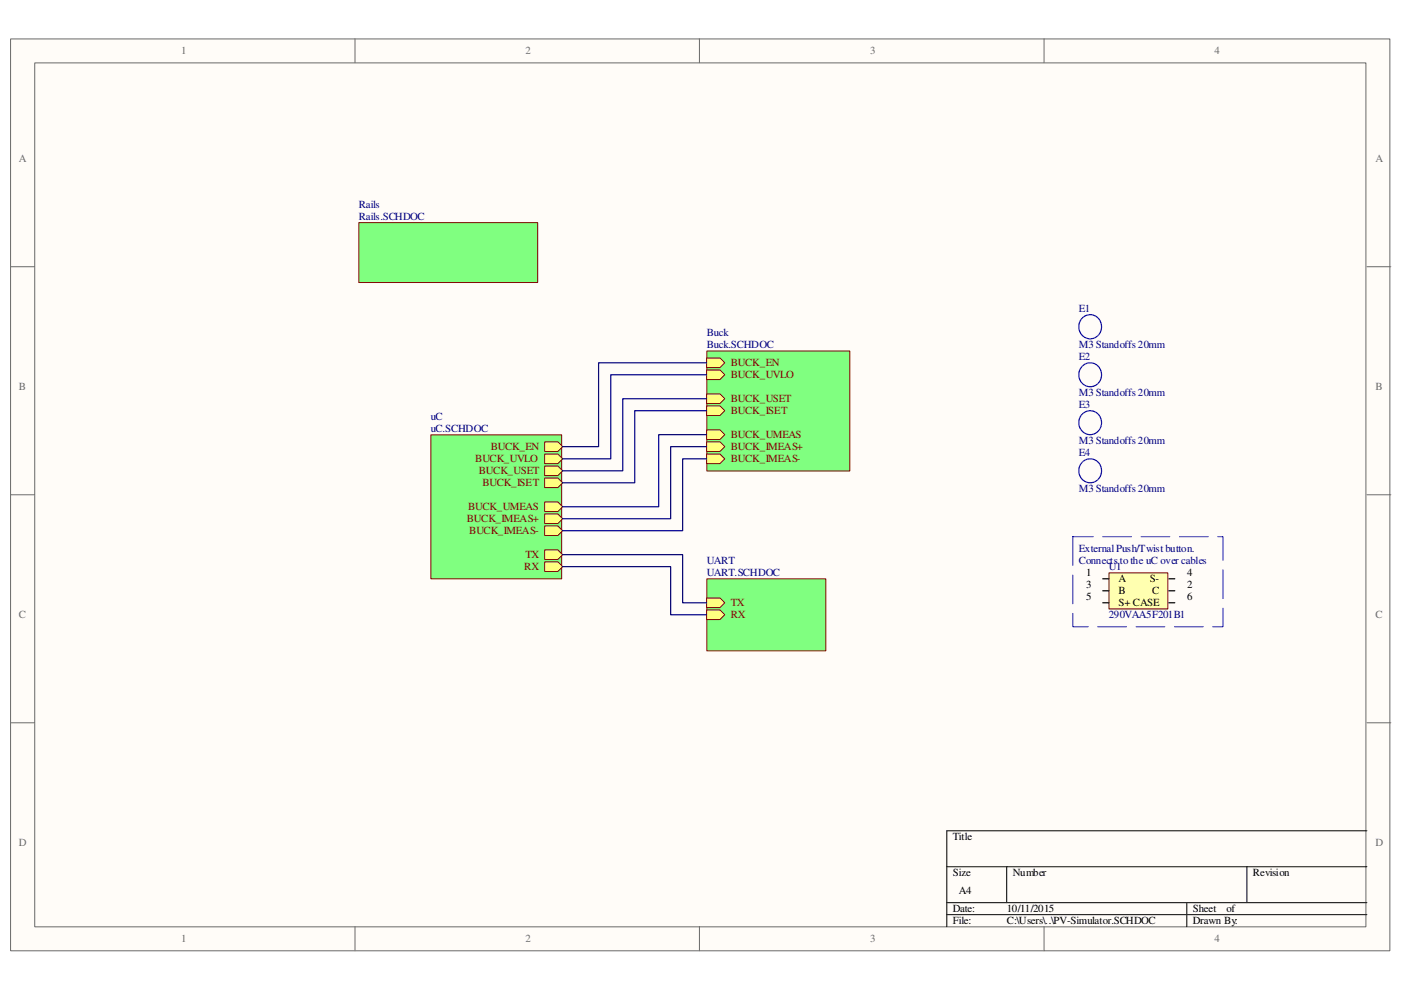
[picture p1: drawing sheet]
<svg xmlns="http://www.w3.org/2000/svg" width="297mm" height="210mm" viewBox="0 0 297 210" stroke-linecap="round" stroke-linejoin="round" font-family="sans-serif">
<path d="M2.3 8.3h292.4v193.3h-292.4z" fill="#fffcf8"/>
<path d="M2.2 8.3h292.5v193.3h-292.5z" fill="none" stroke="#696969" stroke-width=".21"/>
<path d="M7.4 13.4h282.2v183.1h-282.2z" fill="#fffcf8"/>
<g fill="none" stroke="#696969" stroke-width=".21">
<path d="M7.4 13.3h282.2v183.2h-282.2zM75.3 8.2v5.1M148.3 8.2v5.1M221.4 8.2v5.1M2.2 56.6h5.1M289.8 56.6h5.1M2.2 104.9h5.1M289.8 104.9h5.1M2.2 153.2h5.1M289.8 153.2h5.1M75.3 196.5v5.1M148.3 196.5v5.1"/>
<path d="M221.4 196.5v5.1"/>
</g>
<path d="M289.8 176.1h-89.1v20.4M200.7 183.8h89.1M200.7 191.4h89.1M200.7 193.9h89.1M213.4 183.8v7.6M251.6 191.4v5.1M264.4 183.8v7.6" fill="none" stroke="#000" stroke-width=".21"/>
<path d="M149.9 122.8h25.2v15.2h-25.2z" fill="#80ff80"/>
<path d="M149.9 122.7h25.2v15.3h-25.2z" fill="none" stroke="#800000" stroke-width=".21"/>
<path d="M149.8 129.3h2.9l1 1-1 1.1h-2.9z" fill-rule="evenodd" fill="#ffff80"/>
<path d="M149.8 129.3h2.9l1 1-1 1.1h-2.9z" fill="none" stroke="#800000" stroke-width=".21"/>
<path d="M149.8 126.8h2.9l1 1-1 1h-2.9z" fill-rule="evenodd" fill="#ffff80"/>
<path d="M149.8 126.8h2.9l1 1-1 1h-2.9z" fill="none" stroke="#800000" stroke-width=".21"/>
<path d="M76.1 47.2h37.9v12.7h-37.9z" fill="#80ff80"/>
<path d="M76.1 47.2h37.9v12.7h-37.9z" fill="none" stroke="#800000" stroke-width=".21"/>
<path d="M91.4 92.2h27.7v30.5h-27.7z" fill="#80ff80"/>
<path d="M91.4 92.2h27.7v30.5h-27.7z" fill="none" stroke="#800000" stroke-width=".21"/>
<path d="M115.5 98.8h2.8l1 1-1 1h-2.8z" fill-rule="evenodd" fill="#ffff80"/>
<path d="M115.5 98.8h2.8l1 1-1 1h-2.8z" fill="none" stroke="#800000" stroke-width=".21"/>
<path d="M115.5 101.3h2.8l1 1.1-1 1h-2.8z" fill-rule="evenodd" fill="#ffff80"/>
<path d="M115.5 101.3h2.8l1 1.1-1 1h-2.8z" fill="none" stroke="#800000" stroke-width=".21"/>
<path d="M115.5 93.7h2.8l1 1-1 1h-2.8z" fill-rule="evenodd" fill="#ffff80"/>
<path d="M115.5 93.7h2.8l1 1-1 1h-2.8z" fill="none" stroke="#800000" stroke-width=".21"/>
<path d="M115.5 106.4h2.8l1 1-1 1.1h-2.8z" fill-rule="evenodd" fill="#ffff80"/>
<path d="M115.5 106.4h2.8l1 1-1 1.1h-2.8z" fill="none" stroke="#800000" stroke-width=".21"/>
<path d="M115.5 109h2.8l1 1-1 1h-2.8z" fill-rule="evenodd" fill="#ffff80"/>
<path d="M115.5 109h2.8l1 1-1 1h-2.8z" fill="none" stroke="#800000" stroke-width=".21"/>
<path d="M115.5 111.5h2.8l1 1-1 1h-2.8z" fill-rule="evenodd" fill="#ffff80"/>
<path d="M115.5 111.5h2.8l1 1-1 1h-2.8z" fill="none" stroke="#800000" stroke-width=".21"/>
<path d="M115.5 119.1h2.8l1 1-1 1.1h-2.8z" fill-rule="evenodd" fill="#ffff80"/>
<path d="M115.5 119.1h2.8l1 1-1 1.1h-2.8z" fill="none" stroke="#800000" stroke-width=".21"/>
<path d="M115.5 116.6h2.8l1 1-1 1h-2.8z" fill-rule="evenodd" fill="#ffff80"/>
<path d="M115.5 116.6h2.8l1 1-1 1h-2.8z" fill="none" stroke="#800000" stroke-width=".21"/>
<path d="M115.5 96.3h2.8l1 1-1 1h-2.8z" fill-rule="evenodd" fill="#ffff80"/>
<path d="M115.5 96.3h2.8l1 1-1 1h-2.8z" fill="none" stroke="#800000" stroke-width=".21"/>
<path d="M149.9 74.5h30.3v25.4h-30.3z" fill="#80ff80"/>
<path d="M149.9 74.4h30.3v25.5h-30.3z" fill="none" stroke="#800000" stroke-width=".21"/>
<path d="M149.8 86.1h2.9l1 1-1 1h-2.9z" fill-rule="evenodd" fill="#ffff80"/>
<path d="M149.8 86.1h2.9l1 1-1 1h-2.9z" fill="none" stroke="#800000" stroke-width=".21"/>
<path d="M149.8 75.9h2.9l1 1-1 1h-2.9z" fill-rule="evenodd" fill="#ffff80"/>
<path d="M149.8 75.9h2.9l1 1-1 1h-2.9z" fill="none" stroke="#800000" stroke-width=".21"/>
<path d="M149.8 83.5h2.9l1 1-1 1.1h-2.9z" fill-rule="evenodd" fill="#ffff80"/>
<path d="M149.8 83.5h2.9l1 1-1 1.1h-2.9z" fill="none" stroke="#800000" stroke-width=".21"/>
<path d="M149.8 91.1h2.9l1 1.1-1 1h-2.9z" fill-rule="evenodd" fill="#ffff80"/>
<path d="M149.8 91.1h2.9l1 1.1-1 1h-2.9z" fill="none" stroke="#800000" stroke-width=".21"/>
<path d="M149.8 93.7h2.9l1 1-1 1h-2.9z" fill-rule="evenodd" fill="#ffff80"/>
<path d="M149.8 93.7h2.9l1 1-1 1h-2.9z" fill="none" stroke="#800000" stroke-width=".21"/>
<path d="M149.8 96.3h2.9l1 1-1 1h-2.9z" fill-rule="evenodd" fill="#ffff80"/>
<path d="M149.8 96.3h2.9l1 1-1 1h-2.9z" fill="none" stroke="#800000" stroke-width=".21"/>
<path d="M149.8 78.4h2.9l1 1.1-1 1h-2.9z" fill-rule="evenodd" fill="#ffff80"/>
<path d="M149.8 78.4h2.9l1 1.1-1 1h-2.9z" fill="none" stroke="#800000" stroke-width=".21"/>
<path d="M149.8 76.9h-22.9v17.8h-7.6M149.8 79.5h-20.3v17.8h-10.2M149.8 84.5h-17.8v15.3h-12.7M149.8 87.1h-15.2v15.3h-15.3M149.8 92.2h-10.1v15.2h-20.4M149.8 97.3h-5.1v15.2h-25.4M149.8 94.7h-7.6v15.3h-22.9M119.3 117.6h25.4v10.2h5.1M119.3 120.1h22.9v10.2h7.6" fill="none" stroke="#000080" stroke-width=".25"/>
<path d="M229.6 67.3a2.47 2.47 0 0 1 3.9 2 2.47 2.47 0 0 1-3.9 2 2.65 2.65 0 0 1 0-4zM229.6 77.5a2.46 2.46 0 0 1 3.3 .3 2.46 2.46 0 0 1 0 3.3 2.46 2.46 0 0 1-3.3 .3 2.6 2.6 0 0 1 0-3.9zM229.6 87.6a2.46 2.46 0 0 1 3.3 .4 2.46 2.46 0 0 1 0 3.3 2.46 2.46 0 0 1-3.3 .3 2.6 2.6 0 0 1 0-4zM229.6 97.8a2.46 2.46 0 0 1 3.3 .4 2.46 2.46 0 0 1 0 3.3 2.46 2.46 0 0 1-3.3 .3 2.62 2.62 0 0 1 0-4z" fill="none" stroke="#00f" stroke-width=".25"/>
<path d="M235.2 121.5h12.4v7.6h-12.4z" fill="#ffffb0"/>
<path d="M235.1 121.5h12.5v7.6h-12.5z" fill="none" stroke="#800000" stroke-width=".21"/>
<path d="M233.8 127.8h1.3M233.8 122.7h1.3M233.8 125.3h1.3M247.8 127.8h1.3M247.8 122.7h1.3M247.8 125.3h1.3" fill="none" stroke="#000" stroke-width=".25"/>
<path d="M227.5 113.8v19.1h31.8v-19.1h-31.8" fill="none" stroke="#fffcf8" stroke-width=".21" stroke-dasharray="6.1 2"/>
<path d="M227.5 113.8v19.1h31.8v-19.1h-31.8" fill="none" stroke="#00f" stroke-width=".21" stroke-dasharray="6.1 2"/>
<g font-size="2.3" fill="#696969">
<text x="38.4" y="11.5">1</text>
<text x="111.4" y="11.5">2</text>
<text x="184.5" y="11.5">3</text>
<text x="257.5" y="11.5">4</text>
<text x="4" y="34.4">A</text>
<text x="291.6" y="34.4">A</text>
<text x="4" y="82.7">B</text>
<text x="291.6" y="82.7">B</text>
<text x="4" y="131.1">C</text>
<text x="291.6" y="131.1">C</text>
<text x="4" y="179.4">D</text>
<text x="291.6" y="179.4">D</text>
<text x="38.4" y="199.8">1</text>
<text x="111.4" y="199.8">2</text>
<text x="184.5" y="199.8">3</text>
<text x="257.5" y="199.8">4</text>
</g>
<g font-size="2.3" fill="#000080">
<text x="76.1" y="44.1">Rails</text>
<text x="76.1" y="46.6">Rails.SCHDOC</text>
<text x="149.9" y="71.3">Buck</text>
<text x="228.8" y="66.2">E1</text>
<text x="149.9" y="73.8">Buck.SCHDOC</text>
<text x="228.8" y="73.8">M3 Standoffs 20mm</text>
<text x="228.8" y="76.4">E2</text>
<text x="228.8" y="84">M3 Standoffs 20mm</text>
<text x="91.3" y="89.1">uC</text>
<text x="228.8" y="86.6">E3</text>
<text x="91.3" y="91.7">uC.SCHDOC</text>
<text x="228.8" y="94.2">M3 Standoffs 20mm</text>
<text x="228.8" y="96.7">E4</text>
<text x="228.8" y="104.4">M3 Standoffs 20mm</text>
<text x="149.9" y="119.6">UART</text>
<text x="228.8" y="117.1">External Push/Twist button.</text>
<text x="228.8" y="119.6">Connects to the uC over cables</text>
<text x="149.9" y="122.2">UART.SCHDOC</text>
<text x="235.1" y="120.9">U1</text>
<text x="235.1" y="131.1">290VAA5F201B1</text>
</g>
<g font-size="2.3" fill="#800000">
<text x="154.9" y="77.6">BUCK_EN</text>
<text x="154.9" y="80.2">BUCK_UVLO</text>
<text x="154.9" y="87.8">BUCK_ISET</text>
<text x="154.9" y="85.3">BUCK_USET</text>
<text x="104.1" y="95.5">BUCK_EN</text>
<text x="154.9" y="92.9">BUCK_UMEAS</text>
<text x="154.9" y="95.5">BUCK_IMEAS+</text>
<text x="100.8" y="98">BUCK_UVLO</text>
<text x="101.5" y="100.5">BUCK_USET</text>
<text x="154.9" y="98">BUCK_IMEAS-</text>
<text x="102.3" y="103.1">BUCK_ISET</text>
<text x="99" y="110.7">BUCK_IMEAS+</text>
<text x="99.2" y="108.2">BUCK_UMEAS</text>
<text x="99.5" y="113.3">BUCK_IMEAS-</text>
<text x="111.4" y="118.4">TX</text>
<text x="111.2" y="120.9">RX</text>
<text x="154.9" y="131.1">RX</text>
<text x="154.9" y="128.5">TX</text>
</g>
<g font-size="2.3">
<text x="230.3" y="124.7">3</text>
<text x="230.3" y="122.2">1</text>
<text x="237.1" y="126">B</text>
<text x="237.1" y="123.4">A</text>
<text x="243.8" y="123.4">S-</text>
<text x="244.3" y="126">C</text>
<text x="251.7" y="124.7">2</text>
<text x="251.7" y="122.2">4</text>
<text x="230.3" y="127.3">5</text>
<text x="237.1" y="128.5">S+ CASE</text>
<text x="251.7" y="127.3">6</text>
<text x="202" y="178.1">Title</text>
<text x="202" y="185.8">Size</text>
<text x="214.8" y="185.8">Number</text>
<text x="265.6" y="185.8">Revision</text>
<text x="203.3" y="189.6">A4</text>
<text x="202" y="193.4">Date:</text>
<text x="202" y="196">File:</text>
<text x="213.5" y="193.4">10/11/2015</text>
<text x="213.5" y="196">C:\Users\..\PV-Simulator.SCHDOC</text>
<text x="252.9" y="193.4">Sheet</text>
<text x="252.9" y="196">Drawn By:</text>
<text x="260.1" y="193.4">of</text>
</g>
</svg>
